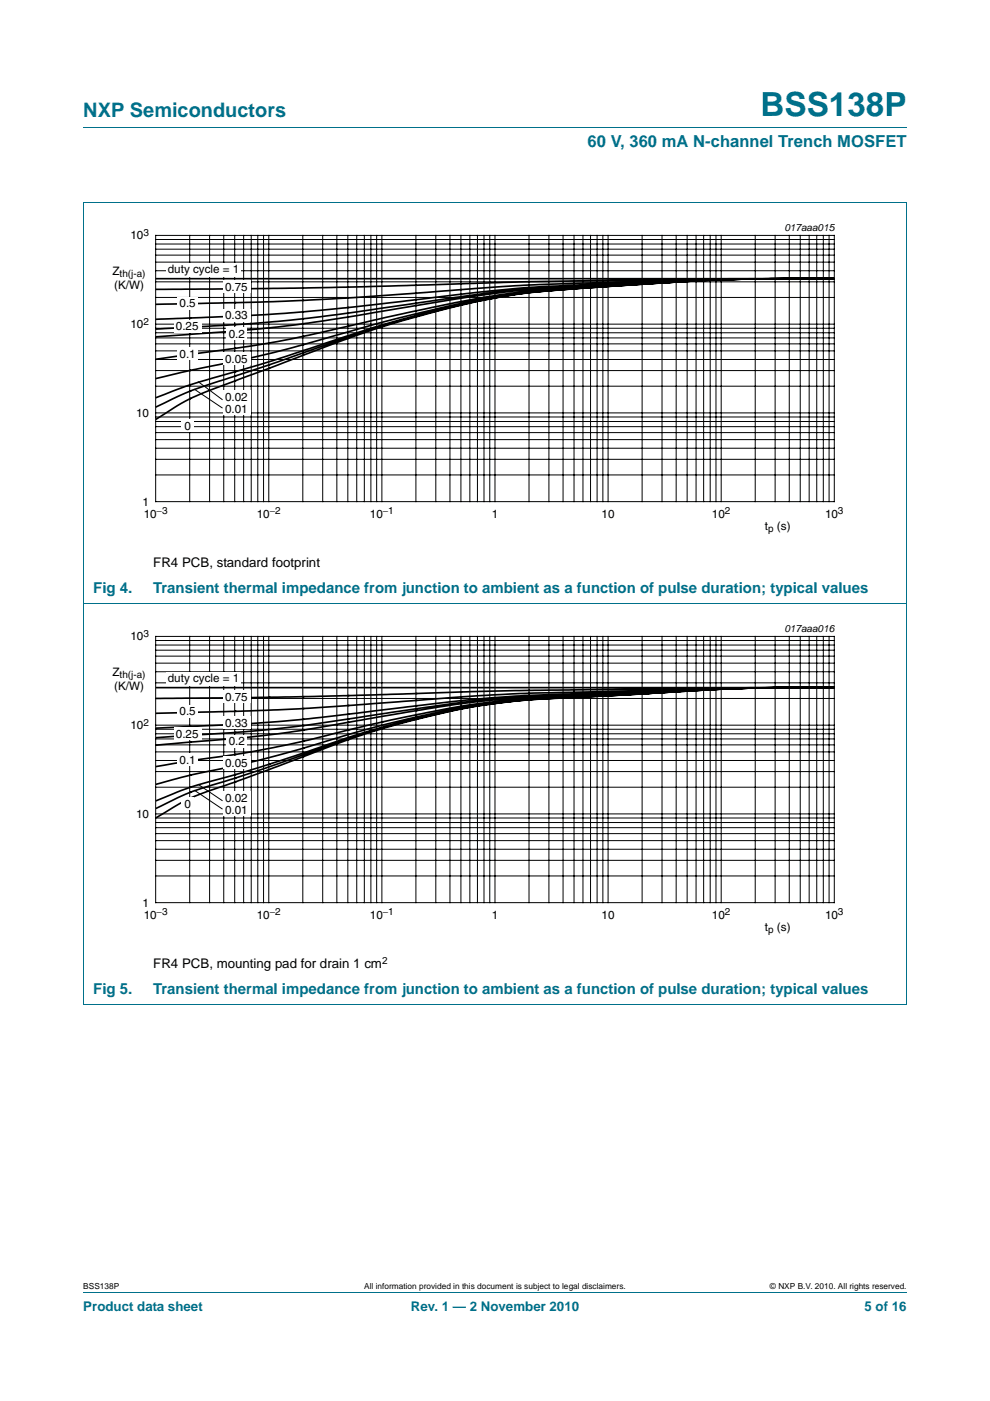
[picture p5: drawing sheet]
<svg xmlns="http://www.w3.org/2000/svg" width="210mm" height="297mm" viewBox="0 0 210 297" stroke-linecap="round" stroke-linejoin="round" font-family="sans-serif">
<path d="M17.7 27h174.6M17.6 42.9h174.7M17.7 42.9v170M192.3 42.9v170M17.6 127.9h174.7M17.6 212.9h174.7M17.7 273.9h174.6" fill="none" stroke="#00708a" stroke-width=".21"/>
<path d="M20.3 47.1h169.4v66.3h-169.4z" fill="none" stroke="#fff" stroke-width=".21"/>
<g fill="none" stroke="#000" stroke-width=".21">
<path d="M33 49.9h144v56.5h-144zM33 59.8h144M33 57.4h144M33 55.6h144M33 54.1h144M33 52.8h144M33 51.7h144M33 50.8h144M40.2 49.9v56.5M44.5 49.9v56.5M47.5 49.9v56.5M49.8 49.9v56.5"/>
<path d="M51.7 49.9v56.5M53.3 49.9v56.5M54.7 49.9v56.5M55.9 49.9v56.5M57 49.9v56.5M64.2 49.9v56.5M68.4 49.9v56.5M71.4 49.9v56.5M73.8 49.9v56.5M75.7 49.9v56.5M77.3 49.9v56.5M78.7 49.9v56.5"/>
<path d="M79.9 49.9v56.5M81 49.9v56.5M88.2 49.9v56.5M92.4 49.9v56.5M95.4 49.9v56.5M97.8 49.9v56.5M99.7 49.9v56.5M101.3 49.9v56.5M102.7 49.9v56.5M103.9 49.9v56.5M105 49.9v56.5M112.2 49.9v56.5"/>
<path d="M116.4 49.9v56.5M119.4 49.9v56.5M121.8 49.9v56.5M123.6 49.9v56.5M125.3 49.9v56.5M126.6 49.9v56.5M127.9 49.9v56.5M129 49.9v56.5M136.2 49.9v56.5M140.4 49.9v56.5M143.4 49.9v56.5M145.7 49.9v56.5"/>
<path d="M147.6 49.9v56.5M149.2 49.9v56.5M150.6 49.9v56.5M151.9 49.9v56.5M153 49.9v56.5M160.2 49.9v56.5M164.4 49.9v56.5M167.4 49.9v56.5M169.7 49.9v56.5M171.6 49.9v56.5M173.2 49.9v56.5M174.6 49.9v56.5"/>
<path d="M175.8 49.9v56.5M33 78.6h144M33 76.2h144M33 74.4h144M33 72.9h144M33 71.6h144M33 70.6h144M33 69.6h144M33 68.7h144M33 63.1h144M33 97.4h144M33 95h144"/>
<path d="M33 93.2h144M33 91.7h144M33 90.5h144M33 89.4h144M33 88.4h144M33 87.5h144M33 81.9h144M33 100.7h144"/>
</g>
<g fill="none" stroke="#000" stroke-width=".35">
<path d="M33.2 59.1h143.6M145.6 59.5l-22.9 1.1a291 291 0 0 0-36.4 4l-14.7 2.1-10.2 1.2-12 1-16.2 .9M145.6 59.5l-21.9 1.2a270.3 270.3 0 0 0-38.3 4.6l-16.3 2.7-10.2 1.3-11.3 1.1-14.4 1M145.6 59.6l-21 1.3a168 168 0 0 0-37.4 5.9l-7 1.8-6.9 1.9a321 321 0 0 1-34.9 8.5l-5.2 1.2M145.6 59.7l-9.5 .5M145.6 59.7l-23.9 1.5M160 59.1l-14.4 .4M160 59.1l-12.4 .4-24.9 1.4a183.4 183.4 0 0 0-34.5 5l-16.6 3.8a283.4 283.4 0 0 1-34.1 5.8l-4.3 .7M160 59.1l-14.4 .5M176.8 59.1h-24.8l-30.8 .5-50.9 1.4-37.1 .3M176.8 59.1l-23.1 .1-39.2 1.1-7.8 .4-30.9 2.3-11 .7-9.5 .3-22.1 .5M176.8 59.1l-25.7 .2-28.4 1.1a392.4 392.4 0 0 0-38.2 3.6l-11.2 1.3-12.7 1.1-7.8 .5-19.6 .8"/>
<path d="M176.8 59.1l-20.5 .1-10.7 .3M176.8 59.1h-16.8M121.7 61.2a160.7 160.7 0 0 0-37.2 6.9 628.7 628.7 0 0 0-28.3 9.5l-8.6 2.9a71.4 71.4 0 0 0-14.4 5.7M121.7 61.2a144.1 144.1 0 0 0-34.5 6.3 330.5 330.5 0 0 0-31 10.9l-6.8 2.5a55.3 55.3 0 0 0-16.2 7.9M136.1 60.2l-11.5 .8a159 159 0 0 0-38.3 6.4l-7 2-25.6 8.3a185.8 185.8 0 0 0-20.5 6.6M136.1 60.2l-14.4 1"/>
</g>
<g fill="#fff">
<path d="M35.2 55.7h15.9v3h-15.9z"/>
<path d="M47.3 59.5h5.9v2.6h-5.9z"/>
<path d="M37.6 63h4.4v2.6h-4.4z"/>
<path d="M47.3 65.5h5.9v2.6h-5.9z"/>
<path d="M36.9 67.8h5.8v2.6h-5.8z"/>
<path d="M48 69.4h4.4v2.6h-4.4z"/>
<path d="M37.6 73.7h4.4v2.6h-4.4z"/>
<path d="M47.3 74.7h5.9v2.6h-5.9z"/>
<path d="M47.3 82.9h5.9v2.5h-5.9z"/>
<path d="M47.3 85.3h5.9v2.5h-5.9z"/>
<path d="M38.5 88.9h2.6v2.6h-2.6z"/>
</g>
<g fill="none" stroke="#000" stroke-width=".21">
<path d="M41.2 82.5l6 4M42 80.9l5.2 3.9M33 134.9h144v56.5h-144zM33 139.1h144M33 137.9h144M33 136.8h144M33 135.8h144M40.2 134.9v56.5M44.5 134.9v56.5M47.5 134.9v56.5M49.8 134.9v56.5M51.7 134.9v56.5"/>
<path d="M53.3 134.9v56.5M54.7 134.9v56.5M55.9 134.9v56.5M57 134.9v56.5M64.2 134.9v56.5M68.4 134.9v56.5M71.4 134.9v56.5M73.8 134.9v56.5M75.7 134.9v56.5M77.3 134.9v56.5M78.7 134.9v56.5M79.9 134.9v56.5"/>
<path d="M81 134.9v56.5M88.2 134.9v56.5M92.4 134.9v56.5M95.4 134.9v56.5M97.8 134.9v56.5M99.7 134.9v56.5M101.3 134.9v56.5M102.7 134.9v56.5M103.9 134.9v56.5M105 134.9v56.5M112.2 134.9v56.5M116.4 134.9v56.5"/>
<path d="M119.4 134.9v56.5M121.8 134.9v56.5M123.6 134.9v56.5M125.3 134.9v56.5M126.6 134.9v56.5M127.9 134.9v56.5M129 134.9v56.5M136.2 134.9v56.5M140.4 134.9v56.5M143.4 134.9v56.5M145.7 134.9v56.5M147.6 134.9v56.5"/>
<path d="M149.2 134.9v56.5M150.6 134.9v56.5M151.9 134.9v56.5M153 134.9v56.5M160.2 134.9v56.5M164.4 134.9v56.5M167.4 134.9v56.5M169.7 134.9v56.5M171.6 134.9v56.5M173.2 134.9v56.5M174.6 134.9v56.5M175.8 134.9v56.5"/>
<path d="M33 159.4h144M33 157.9h144M33 156.7h144M33 155.6h144M33 154.6h144M33 153.7h144M33 148.1h144M33 144.8h144M33 142.4h144M33 140.6h144M33 178.2h144M33 176.7h144"/>
<path d="M33 175.5h144M33 174.4h144M33 173.4h144M33 172.6h144M33 166.9h144M33 163.6h144M33 161.2h144M33 185.7h144M33 182.4h144M33 180.1h144"/>
</g>
<path d="M20.3 132.1h169.4v66.3h-169.4z" fill="none" stroke="#fff" stroke-width=".21"/>
<path d="M35.2 142.5h15.9v3h-15.9z" fill="#fff"/>
<path d="M41.2 167.5l6 4.1M42 166.3l5.2 3.5" fill="none" stroke="#000" stroke-width=".21"/>
<g fill="none" stroke="#000" stroke-width=".35">
<path d="M33.2 145.8h143.7M112.3 148.4a163.4 163.4 0 0 0-38.4 8.2l-17.6 6.3-11.1 3.5a54.3 54.3 0 0 0-12 4.9M112.3 148.4a159.4 159.4 0 0 0-37.4 8.1l-18.6 7-9.9 3.5a40.4 40.4 0 0 0-11.4 5.3l-1.8 1M136.2 147.1l-12.5 .6a154.7 154.7 0 0 0-31.9 3.8 224.3 224.3 0 0 0-29.4 8.8l-.9 .3a349.4 349.4 0 0 1-21.1 6.3l-7.2 2.8M136.2 147.1l-23.9 1.3M145.7 146.3l-22 .9a268.4 268.4 0 0 0-41.7 4l-9.2 1.4a329.4 329.4 0 0 1-36.1 3.5l-3.5 .3M145.7 146.4l-22.9 1a229.2 229.2 0 0 0-39.9 4.2l-9.5 1.6a279.2 279.2 0 0 1-35.8 4.4l-4.4 .4M145.7 146.5l-23.9 1.1a178 178 0 0 0-37.2 4.7l-11.8 2.7a238 238 0 0 1-33.4 6.5l-6.2 1M145.7 146.5l-22 1.2a167.8 167.8 0 0 0-42.6 6.1l-12 3.4a241.3 241.3 0 0 1-28.7 7.1l-7.2 2M145.7 146.5l-9.5 .6M145.7 146.5l-33.4 1.9M160.1 145.9l-39.4 1.3a317.9 317.9 0 0 0-37.8 3.1l-10.1 1.2a399.2 399.2 0 0 1-35.2 2.7l-4.4 .2"/>
<path d="M160.1 145.9l-14.4 .4M160.1 145.9l-14.4 .5M160.1 145.9l-14.4 .6M176.9 145.8h-20.5l-47 .6-42.8 1.3-33.4 .4M176.9 145.8l-22.2 .1-44.4 1.1-12.5 .8-34.4 2.5-12.4 .5-17.8 .4M176.9 145.8l-16.8 .1"/>
</g>
<g fill="#fff">
<path d="M47.3 146.3h5.9v2.6h-5.9z"/>
<path d="M37.6 149.5h4.4v2.6h-4.4z"/>
<path d="M47.3 151.9h5.9v2.6h-5.9z"/>
<path d="M36.9 154.3h5.8v2.6h-5.8z"/>
<path d="M48 155.8h4.4v2.6h-4.4z"/>
<path d="M37.6 159.8h4.4v2.6h-4.4z"/>
<path d="M47.3 160.5h5.9v2.6h-5.9z"/>
<path d="M47.3 167.9h5.9v2.6h-5.9z"/>
<path d="M47.3 170.3h5.9v2.6h-5.9z"/>
<path d="M38.5 169h2.6v2.6h-2.6z"/>
</g>
<text font-size="7" fill="#00708a" x="161.3" y="24.6">BSS138P</text>
<text font-size="4.2" fill="#00708a" x="17.7" y="24.9">NXP Semiconductors</text>
<text font-size="3.5" fill="#00708a" x="124.6" y="31.1">60 V, 360 mA N-channel Trench MOSFET</text>
<g font-size="3.2" fill="#00708a">
<text x="19.8" y="125.8">Fig 4.</text>
<text x="32.5" y="125.8">Transient thermal impedance from junction to ambient as a function of pulse duration; typical values</text>
<text x="19.8" y="210.8">Fig 5.</text>
<text x="32.5" y="210.8">Transient thermal impedance from junction to ambient as a function of pulse duration; typical values</text>
</g>
<g font-size="2.8">
<text x="32.5" y="120.2">FR4 PCB, standard footprint</text>
<text x="32.5" y="205.3">FR4 PCB, mounting pad for drain 1 cm</text>
</g>
<g font-size="2.8" fill="#00708a">
<text x="17.7" y="277.9">Product data sheet</text>
<text x="87.2" y="277.9">Rev. 1 — 2 November 2010</text>
<text x="183.4" y="277.9">5 of 16</text>
</g>
<g font-size="2.5">
<text x="27.7" y="50.8">10</text>
<text x="23.9" y="58.3">Z</text>
<text x="35.6" y="57.9">duty cycle = 1</text>
<text x="24.2" y="61.3">(K/W)</text>
<text x="38.1" y="65.1">0.5</text>
<text x="47.8" y="61.8">0.75</text>
<text x="27.7" y="69.6">10</text>
<text x="37.3" y="70.1">0.25</text>
<text x="47.8" y="67.7">0.33</text>
<text x="48.5" y="71.6">0.2</text>
<text x="38.1" y="75.9">0.1</text>
<text x="47.8" y="77">0.05</text>
<text x="28.9" y="88.4">10</text>
<text x="47.8" y="85.1">0.02</text>
<text x="47.8" y="87.5">0.01</text>
<text x="39.1" y="91.2">0</text>
<text x="30.2" y="107.2">1</text>
<text x="30.5" y="109.7">10</text>
<text x="54.5" y="109.7">10</text>
<text x="78.5" y="109.7">10</text>
<text x="104.3" y="109.7">1</text>
<text x="127.6" y="109.7">10</text>
<text x="151" y="109.7">10</text>
<text x="162.2" y="112.3">t</text>
<text x="164.8" y="112.3">(s)</text>
<text x="175" y="109.7">10</text>
<text x="27.7" y="135.8">10</text>
<text x="23.9" y="143.3">Z</text>
<text x="24.2" y="146.3">(K/W)</text>
<text x="35.6" y="144.7">duty cycle = 1</text>
<text x="47.8" y="148.6">0.75</text>
<text x="27.7" y="154.6">10</text>
<text x="38.1" y="151.6">0.5</text>
<text x="47.8" y="154.2">0.33</text>
<text x="37.3" y="156.5">0.25</text>
<text x="48.5" y="158.1">0.2</text>
<text x="38.1" y="162">0.1</text>
<text x="47.8" y="162.7">0.05</text>
<text x="28.9" y="173.4">10</text>
<text x="39.1" y="171.2">0</text>
<text x="47.8" y="170.1">0.02</text>
<text x="47.8" y="172.5">0.01</text>
<text x="30.2" y="192.2">1</text>
<text x="30.5" y="194.8">10</text>
<text x="54.5" y="194.8">10</text>
<text x="78.5" y="194.8">10</text>
<text x="104.3" y="194.8">1</text>
<text x="127.6" y="194.8">10</text>
<text x="151" y="194.8">10</text>
<text x="162.2" y="197.3">t</text>
<text x="164.8" y="197.3">(s)</text>
<text x="175" y="194.8">10</text>
</g>
<g font-size="2.1">
<text x="30.4" y="50">3</text>
<text x="166.4" y="49.1">017aaa015</text>
<text x="25.4" y="58.8">th(j-a)</text>
<text x="30.4" y="68.8">2</text>
<text x="33.2" y="109">−3</text>
<text x="57.2" y="109">−2</text>
<text x="81.2" y="109">−1</text>
<text x="153.8" y="109">2</text>
<text x="162.9" y="112.8">p</text>
<text x="177.7" y="109">3</text>
<text x="30.4" y="135">3</text>
<text x="166.4" y="134.1">017aaa016</text>
<text x="25.4" y="143.8">th(j-a)</text>
<text x="30.4" y="153.9">2</text>
<text x="33.2" y="194">−3</text>
<text x="57.2" y="194">−2</text>
<text x="81.2" y="194">−1</text>
<text x="153.8" y="194">2</text>
<text x="162.9" y="197.8">p</text>
<text x="177.7" y="194">3</text>
<text x="81" y="204.4">2</text>
</g>
<g font-size="1.8">
<text x="17.7" y="273.3">BSS138P</text>
<text x="77.3" y="273.3">All information provided in this document is subject to legal disclaimers.</text>
<text x="163.3" y="273.3">© NXP B.V. 2010. All rights reserved.</text>
</g>
</svg>
